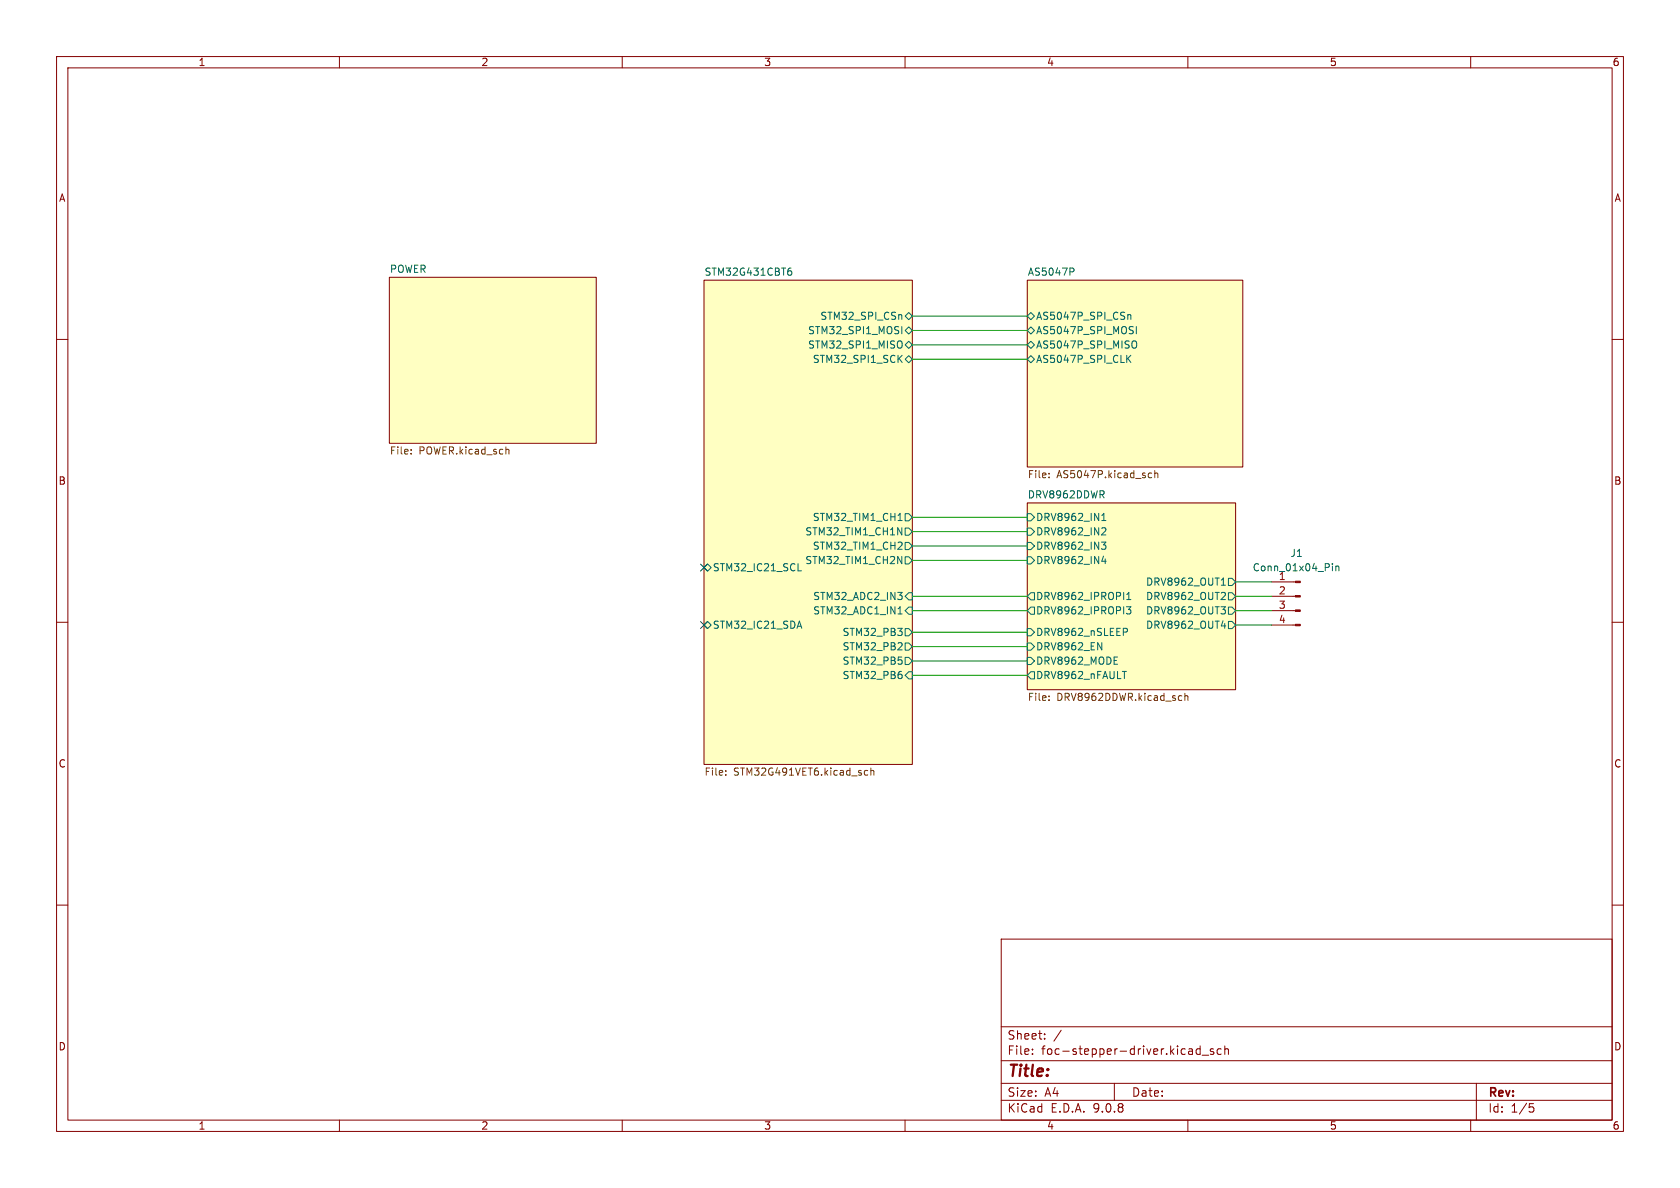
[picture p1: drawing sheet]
(kicad_sch
 (version 20250114)
 (generator "eeschema")
 (generator_version "9.0")
 (paper "A4")
 (lib_symbols
  (symbol "Connector:Conn_01x04_Pin"
   (pin_names
    (offset 1.016) (hide yes)) (exclude_from_sim no) (in_bom yes) (on_board yes)
   (property "Reference" "J" (at 0 5.08 0) (effects (font (size 1.27 1.27))))
   (property "Value" "Conn_01x04_Pin" (at 0 -7.62 0) (effects (font (size 1.27 1.27))))
   (property "Footprint" "" (at 0 0 0) (effects (font (size 1.27 1.27)) (hide yes)))
   (property "Datasheet" "~" (at 0 0 0) (effects (font (size 1.27 1.27)) (hide yes)))
   (property "Description" "Generic connector, single row, 01x04, script generated" (at 0 0 0) (effects (font (size 1.27 1.27)) (hide yes)))
   (property "ki_locked" "" (at 0 0 0) (effects (font (size 1.27 1.27))))
   (symbol "Conn_01x04_Pin_1_1"
    (rectangle (start 0.8636 2.667) (end 0 2.413) (stroke (width 0.1524) (type default)) (fill (type outline)))
    (rectangle (start 0.8636 0.127) (end 0 -0.127) (stroke (width 0.1524) (type default)) (fill (type outline)))
    (rectangle (start 0.8636 -2.413) (end 0 -2.667) (stroke (width 0.1524) (type default)) (fill (type outline)))
    (rectangle (start 0.8636 -4.953) (end 0 -5.207) (stroke (width 0.1524) (type default)) (fill (type outline)))
    (polyline (pts (xy 1.27 2.54) (xy 0.8636 2.54)) (stroke (width 0.1524) (type default)) (fill (type none)))
    (polyline (pts (xy 1.27 0) (xy 0.8636 0)) (stroke (width 0.1524) (type default)) (fill (type none)))
    (polyline (pts (xy 1.27 -2.54) (xy 0.8636 -2.54)) (stroke (width 0.1524) (type default)) (fill (type none)))
    (polyline (pts (xy 1.27 -5.08) (xy 0.8636 -5.08)) (stroke (width 0.1524) (type default)) (fill (type none)))
    (pin passive line (at 5.08 2.54 180) (length 3.81) (name "Pin_1" (effects (font (size 1.27 1.27)))) (number "1" (effects (font (size 1.27 1.27)))))
    (pin passive line (at 5.08 0 180) (length 3.81) (name "Pin_2" (effects (font (size 1.27 1.27)))) (number "2" (effects (font (size 1.27 1.27)))))
    (pin passive line (at 5.08 -2.54 180) (length 3.81) (name "Pin_3" (effects (font (size 1.27 1.27)))) (number "3" (effects (font (size 1.27 1.27)))))
    (pin passive line (at 5.08 -5.08 180) (length 3.81) (name "Pin_4" (effects (font (size 1.27 1.27)))) (number "4" (effects (font (size 1.27 1.27))))))
   (embedded_fonts no)))
 (no_connect
  (at 124.46 110.49))
 (no_connect
  (at 124.46 100.33))
 (wire
  (pts (xy 218.44 110.49) (xy 224.79 110.49))
  (stroke (width 0) (type default)))
 (wire
  (pts (xy 218.44 102.87) (xy 224.79 102.87))
  (stroke (width 0) (type default)))
 (wire
  (pts (xy 161.29 105.41) (xy 181.61 105.41))
  (stroke (width 0) (type default)))
 (wire
  (pts (xy 161.29 119.38) (xy 181.61 119.38))
  (stroke (width 0) (type default)))
 (wire
  (pts (xy 161.29 96.52) (xy 181.61 96.52))
  (stroke (width 0) (type default)))
 (wire
  (pts (xy 218.44 105.41) (xy 224.79 105.41))
  (stroke (width 0) (type default)))
 (wire
  (pts (xy 218.44 107.95) (xy 224.79 107.95))
  (stroke (width 0) (type default)))
 (wire
  (pts (xy 161.29 107.95) (xy 181.61 107.95))
  (stroke (width 0) (type default)))
 (wire
  (pts (xy 161.29 55.88) (xy 181.61 55.88))
  (stroke (width 0) (type default)))
 (wire
  (pts (xy 161.29 99.06) (xy 181.61 99.06))
  (stroke (width 0) (type default)))
 (wire
  (pts (xy 161.29 91.44) (xy 181.61 91.44))
  (stroke (width 0) (type default)))
 (wire
  (pts (xy 161.29 116.84) (xy 181.61 116.84))
  (stroke (width 0) (type default)))
 (wire
  (pts (xy 161.29 63.5) (xy 181.61 63.5))
  (stroke (width 0) (type default)))
 (wire
  (pts (xy 161.29 111.76) (xy 181.61 111.76))
  (stroke (width 0) (type default)))
 (wire
  (pts (xy 161.29 60.96) (xy 181.61 60.96))
  (stroke (width 0) (type default)))
 (wire
  (pts (xy 161.29 93.98) (xy 181.61 93.98))
  (stroke (width 0) (type default)))
 (wire
  (pts (xy 161.29 114.3) (xy 181.61 114.3))
  (stroke (width 0) (type default)))
 (wire
  (pts (xy 161.29 58.42) (xy 181.61 58.42))
  (stroke (width 0) (type default)))
 (symbol
  (lib_id "Connector:Conn_01x04_Pin")
  (at 229.87 105.41 0)
  (mirror y)
  (unit 1)
  (exclude_from_sim no)
  (in_bom yes)
  (on_board yes)
  (dnp no)
  (property "Reference" "J1" (at 229.235 97.79 0) (effects (font (size 1.27 1.27))))
  (property "Value" "Conn_01x04_Pin" (at 229.235 100.33 0) (effects (font (size 1.27 1.27))))
  (property "Footprint" "TerminalBlock:TerminalBlock_Xinya_XY308-2.54-4P_1x04_P2.54mm_Horizontal" (at 229.87 105.41 0) (effects (font (size 1.27 1.27)) (hide yes)))
  (property "Datasheet" "~" (at 229.87 105.41 0) (effects (font (size 1.27 1.27)) (hide yes)))
  (property "Description" "Generic connector, single row, 01x04, script generated" (at 229.87 105.41 0) (effects (font (size 1.27 1.27)) (hide yes)))
  (pin "4")
  (pin "3")
  (pin "2")
  (pin "1"))
 (sheet
  (at 68.834 49.022)
  (size 36.576 29.337)
  (exclude_from_sim no)
  (in_bom yes)
  (on_board yes)
  (dnp no)
  (fields_autoplaced yes)
  (stroke (width 0.1524) (type solid))
  (fill (color 255 255 194 1.0000))
  (property "Sheetname" "POWER" (at 68.834 48.3104 0) (effects (font (size 1.27 1.27)) (justify left bottom)))
  (property "Sheetfile" "POWER.kicad_sch" (at 68.834 78.9436 0) (effects (font (size 1.27 1.27)) (justify left top))))
 (sheet
  (at 181.61 49.53)
  (size 38.1 33.02)
  (exclude_from_sim no)
  (in_bom yes)
  (on_board yes)
  (dnp no)
  (fields_autoplaced yes)
  (stroke (width 0.1524) (type solid))
  (fill (color 255 255 194 1.0000))
  (property "Sheetname" "AS5047P" (at 181.61 48.8184 0) (effects (font (size 1.27 1.27)) (justify left bottom)))
  (property "Sheetfile" "AS5047P.kicad_sch" (at 181.61 83.1346 0) (effects (font (size 1.27 1.27)) (justify left top)))
  (pin "AS5047P_SPI_MOSI" tri_state (at 181.61 58.42 180) (effects (font (size 1.27 1.27)) (justify left)))
  (pin "AS5047P_SPI_MISO" tri_state (at 181.61 60.96 180) (effects (font (size 1.27 1.27)) (justify left)))
  (pin "AS5047P_SPI_CLK" tri_state (at 181.61 63.5 180) (effects (font (size 1.27 1.27)) (justify left)))
  (pin "AS5047P_SPI_CSn" tri_state (at 181.61 55.88 180) (effects (font (size 1.27 1.27)) (justify left))))
 (sheet
  (at 124.46 49.53)
  (size 36.83 85.598)
  (exclude_from_sim no)
  (in_bom yes)
  (on_board yes)
  (dnp no)
  (fields_autoplaced yes)
  (stroke (width 0.1524) (type solid))
  (fill (color 255 255 194 1.0000))
  (property "Sheetname" "STM32G431CBT6" (at 124.46 48.8184 0) (effects (font (size 1.27 1.27)) (justify left bottom)))
  (property "Sheetfile" "STM32G491VET6.kicad_sch" (at 124.46 135.7126 0) (effects (font (size 1.27 1.27)) (justify left top)))
  (pin "STM32_TIM1_CH2" output (at 161.29 96.52 0) (effects (font (size 1.27 1.27)) (justify right)))
  (pin "STM32_TIM1_CH1" output (at 161.29 91.44 0) (effects (font (size 1.27 1.27)) (justify right)))
  (pin "STM32_ADC2_IN3" input (at 161.29 105.41 0) (effects (font (size 1.27 1.27)) (justify right)))
  (pin "STM32_SPI1_MOSI" tri_state (at 161.29 58.42 0) (effects (font (size 1.27 1.27)) (justify right)))
  (pin "STM32_TIM1_CH2N" output (at 161.29 99.06 0) (effects (font (size 1.27 1.27)) (justify right)))
  (pin "STM32_SPI1_MISO" tri_state (at 161.29 60.96 0) (effects (font (size 1.27 1.27)) (justify right)))
  (pin "STM32_ADC1_IN1" input (at 161.29 107.95 0) (effects (font (size 1.27 1.27)) (justify right)))
  (pin "STM32_SPI1_SCK" tri_state (at 161.29 63.5 0) (effects (font (size 1.27 1.27)) (justify right)))
  (pin "STM32_PB3" output (at 161.29 111.76 0) (effects (font (size 1.27 1.27)) (justify right)))
  (pin "STM32_PB2" output (at 161.29 114.3 0) (effects (font (size 1.27 1.27)) (justify right)))
  (pin "STM32_PB5" output (at 161.29 116.84 0) (effects (font (size 1.27 1.27)) (justify right)))
  (pin "STM32_TIM1_CH1N" output (at 161.29 93.98 0) (effects (font (size 1.27 1.27)) (justify right)))
  (pin "STM32_PB6" input (at 161.29 119.38 0) (effects (font (size 1.27 1.27)) (justify right)))
  (pin "STM32_IC21_SDA" bidirectional (at 124.46 110.49 180) (effects (font (size 1.27 1.27)) (justify left)))
  (pin "STM32_IC21_SCL" bidirectional (at 124.46 100.33 180) (effects (font (size 1.27 1.27)) (justify left)))
  (pin "STM32_SPI_CSn" tri_state (at 161.29 55.88 0) (effects (font (size 1.27 1.27)) (justify right))))
 (sheet
  (at 181.61 88.9)
  (size 36.83 33.02)
  (exclude_from_sim no)
  (in_bom yes)
  (on_board yes)
  (dnp no)
  (fields_autoplaced yes)
  (stroke (width 0.1524) (type solid))
  (fill (color 255 255 194 1.0000))
  (property "Sheetname" "DRV8962DDWR" (at 181.61 88.1884 0) (effects (font (size 1.27 1.27)) (justify left bottom)))
  (property "Sheetfile" "DRV8962DDWR.kicad_sch" (at 181.61 122.5046 0) (effects (font (size 1.27 1.27)) (justify left top)))
  (pin "DRV8962_EN" input (at 181.61 114.3 180) (effects (font (size 1.27 1.27)) (justify left)))
  (pin "DRV8962_IN1" input (at 181.61 91.44 180) (effects (font (size 1.27 1.27)) (justify left)))
  (pin "DRV8962_IN3" input (at 181.61 96.52 180) (effects (font (size 1.27 1.27)) (justify left)))
  (pin "DRV8962_IN4" input (at 181.61 99.06 180) (effects (font (size 1.27 1.27)) (justify left)))
  (pin "DRV8962_OUT1" output (at 218.44 102.87 0) (effects (font (size 1.27 1.27)) (justify right)))
  (pin "DRV8962_IPROPI1" output (at 181.61 105.41 180) (effects (font (size 1.27 1.27)) (justify left)))
  (pin "DRV8962_OUT2" output (at 218.44 105.41 0) (effects (font (size 1.27 1.27)) (justify right)))
  (pin "DRV8962_nSLEEP" input (at 181.61 111.76 180) (effects (font (size 1.27 1.27)) (justify left)))
  (pin "DRV8962_MODE" input (at 181.61 116.84 180) (effects (font (size 1.27 1.27)) (justify left)))
  (pin "DRV8962_IN2" input (at 181.61 93.98 180) (effects (font (size 1.27 1.27)) (justify left)))
  (pin "DRV8962_IPROPI3" output (at 181.61 107.95 180) (effects (font (size 1.27 1.27)) (justify left)))
  (pin "DRV8962_nFAULT" output (at 181.61 119.38 180) (effects (font (size 1.27 1.27)) (justify left)))
  (pin "DRV8962_OUT3" output (at 218.44 107.95 0) (effects (font (size 1.27 1.27)) (justify right)))
  (pin "DRV8962_OUT4" output (at 218.44 110.49 0) (effects (font (size 1.27 1.27)) (justify right))))
 (sheet_instances
  (path ""
   (page "1")))
 (embedded_fonts no))
